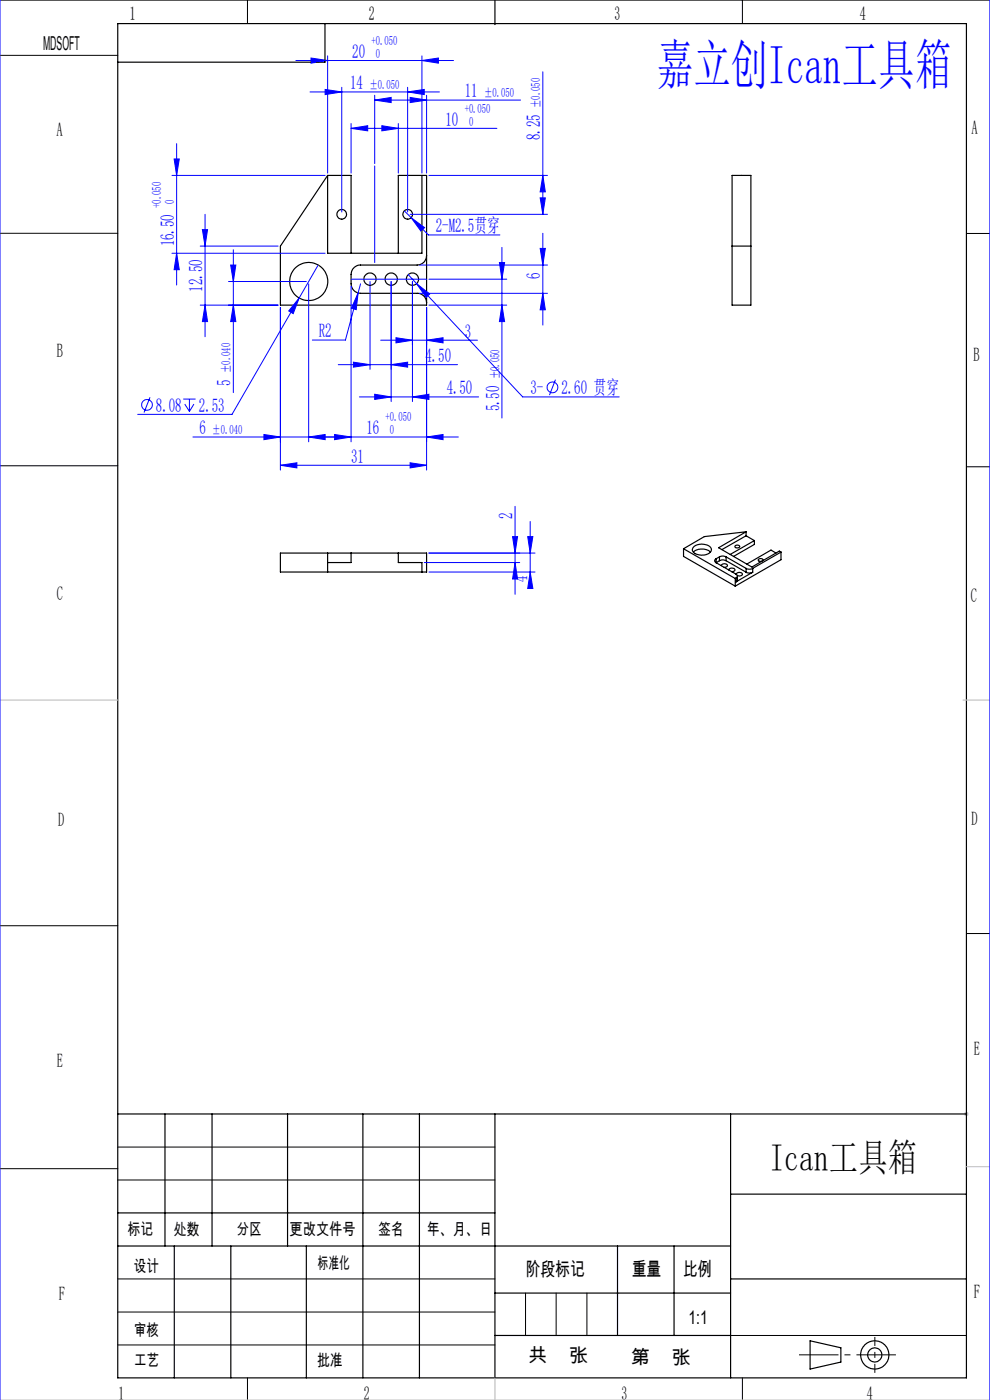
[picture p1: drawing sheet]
<svg xmlns="http://www.w3.org/2000/svg" width="210mm" height="297mm" viewBox="0 0 210 297" stroke-linecap="round" stroke-linejoin="round" font-family="sans-serif">
<g fill="none" stroke="#000" stroke-width=".25">
<path d="M25 5h180v287.3h-180zM68.9 5v8.2h-43.9M105 0v5.2M69.5 37.2l-10 15v12.5h31v-27.5h-6v16.5M69.5 37.2v16.5h20v-16.5M69.5 37.2h5v16.5M155.3 37.2h4v27.5h-4zM90.5 54.2a1.98 1.98 0 0 1-2 2h-12a1.98 1.98 0 0 0-2 2v2a2.04 2.04 0 0 0 2 2h12a1.98 1.98 0 0 1 2 2M155.3 52.2h4M59.5 117.3h31v4.1h-31zM69.5 117.3v4.1M74.5 117.3v2h-5"/>
<path d="M84.5 117.3v2h5v2.1M145 116.4l11 6.3M145 116.4v1.6l11 6.4M147.1 117.1a2.91 2.91 0 0 1 3.6 0M147.1 116.1a2.73 2.73 0 0 1 3.8 .3 1.46 1.46 0 0 1-1.7 1.4 1.84 1.84 0 0 1-2.3-1.3zM151.9 118.5l-.3 .4 .3 .5M151.9 119.4l4.3 2.4 .2 .5-.3 .3M151.9 118.5v.9M152.6 118.1l.5-.1 .9 .1M152.6 119l.5-.2 .9 .2M152.6 118.1l-.7 .4M152.6 119l-.7 .4"/>
<path d="M152.6 118.1v.9M154 118.1l4.3 2.5M154 119l4.3 2.4M154 118.1v.9M156 115.8a.48 .48 0 0 1 .5-.2 .48 .48 0 0 1 .3 .5 .52 .52 0 0 1-.5 .2 .52 .52 0 0 1-.4-.5zM158.3 112.8l-8.9 1-4.4 2.6M158.3 112.8l-5.9 3.4 7.1 4.1 5.8-3.4 .4 .2M158.3 112.8v.9M158.3 113.7l-5.2 2.9M158.3 113.7l1.7 1M160 114.7v.8l-4.4 2.5M160 114.7l-5.1 2.9"/>
<path d="M161.8 119a.49 .49 0 0 0-.4-.6 .49 .49 0 0 0-.5 .3l.1 .3 .6 .1M164.6 117.3l-1.1-.6-5.1 3M165.7 117.1l-6 3.5M165.7 117.1v1.6l-9.7 5.7M153 120a.67 .67 0 0 1 .7-.4 .67 .67 0 0 1 .6 .5l-.7 .3M154.6 120.9a.69 .69 0 0 1 .7-.4 .69 .69 0 0 1 .6 .5l-.7 .3M156 122.7v1.7M156.1 122.6v.8M156.1 122.6l-.1 .1M156.2 121.8a.66 .66 0 0 1 .6-.4 .66 .66 0 0 1 .6 .6l-.5 .2-.5-.1M156.4 122.2v1l-.3 .2M158.3 120.6l.5 .2 .9-.2"/>
<path d="M158.3 121.4l.5 .2 .9-.2M158.3 120.6v.8M159.7 121.4l-3.6 2M159.7 120.6v.8M25 236.3h180M35 236.3v28M45 236.3v28M61 236.3v28M77 236.3v56M89 236.3v56M105 236.3v56M155 236.3v56"/>
<path d="M25 257.3h80M155 253.3h50M25 264.3h130M37 264.3v28M49 264.3v28M65 264.3v28M105 274.3h50M131 264.3v19M143 264.3v19M155 271.3h50M105 283.3h50M171.8 284.4l6.6 1.5v3.1l-6.6 1.4z"/>
<circle cx="65.5" cy="59.7" r="4"/>
<circle cx="72.5" cy="45.5" r="1.03"/>
<circle cx="78.5" cy="59.2" r="1.31"/>
<circle cx="83" cy="59.2" r="1.31"/>
<circle cx="86.5" cy="45.5" r="1.02"/>
<circle cx="87.5" cy="59.2" r="1.31"/>
<circle cx="185.5" cy="287.4" r="3"/>
<circle cx="185.6" cy="287.4" r="1.5"/>
</g>
<g fill="none" stroke="#00f" stroke-width=".21">
<path d="M0 0v297M62.8 12.8h33.4M65.8 19.5h27.4M66 12.3l3.5 .5-3.5 .6zM69 19l3.5 .5-3.5 .6zM69.5 11.8v24.9M72.5 18.5v26.5M86.5 19.5l3.5-.5v1.1zM86.5 18.5v26.5M89.5 12.8l3.5-.5v1.1zM89.5 11.8v24.9M115.1 15.2v30.3"/>
<path d="M210 0v297M36.5 37.2h32.5M36.9 33.7h1.1l-.5 3.5zM37.5 30.5v30M74.5 27.2l3.5-.5v1.1zM74.5 26.2v10.5M74.5 27.2h30.9M79.5 21.2l3.5-.5v1.1zM79.5 20.2v14.5M79.5 35.2v20.5M79.5 21.2h30.9M81 26.7l3.5 .5-3.5 .6z"/>
<path d="M84.5 26.2v10.5M87 20.7l3.5 .5-3.5 .6zM90.5 20.2v16.5M91 37.2h25.1M115.1 37.2l.6 3.5h-1.1zM36.5 53.7h32.5M37.5 53.7l.5 3.5h-1.1zM42.5 52.2h16.5M42.9 48.7h1.1l-.5 3.5zM43.5 45.5v25.9M48.5 59.7h16.5M48.9 56.2h1.1l-.5 3.5z"/>
<path d="M49.5 53v30.3M67.5 56.2l-4 7M74.5 59.2h16M78.5 59.7v18.6M83 59.7v25.5M85.8 44.7l5.1 5.1h15.1M86.6 58.3l1.8 1.9M87 45.5h29.1M87.2 46.2l2.9 2.1-.8 .7zM87.5 59.7v25.5M89 56.2h27.1M91 59.2h16.5"/>
<path d="M105.9 55.7h1.1l-.5 3.5zM106.5 52.5v36.2M114.6 42h1.1l-.6 3.5zM114.6 52.7h1.1l-.6 3.5zM115.1 49.5v19.5M42.5 64.7h16.5M43.5 64.7l.5 3.5h-1.1zM49.5 64.7l.5 3.5h-1.1zM59.5 65.2v34.5M63.5 63.2l-1.3 3.3-1-.5zM63.5 63.2l-14.3 24.7h-20M65.5 60.2v33.5"/>
<path d="M71.8 77.4h25.2M74.5 60.7v33M75 76.8l3.5 .6-3.5 .5zM76 62.2l-.4 3.5-1.1-.3zM76 62.2l-2.7 9.9h-7M76.5 60.2l-.5 2M80.8 72.2h20.5M83 77.4l3.5-.6v1.1zM84 71.6l3.5 .6-3.5 .5zM88.4 60.2l2.8 2.2-.8 .7zM88.4 60.2l22.5 24h20.4M89 62.2h27.1"/>
<path d="M90.5 72.2l3.5-.6v1.1zM90.5 65.2v34.5M91 64.7h16.5M106.5 64.7l.5 3.5h-1.1zM115.1 62.2l.6 3.5h-1.1zM31.8 84.3l-1.2 3.2M38.9 84.7h2.6M39.2 85.7l1 1.6M40.2 84.7v2.6M40.9 92.7h56.3M41.1 85.7l-.9 1.6M56 92.2l3.5 .5-3.5 .6z"/>
<path d="M59.5 98.7l3.5-.5v1.1zM59.5 98.7h31M65.5 92.7l3.5-.5v1.1zM71 92.2l3.5 .5-3.5 .6zM76.2 84.2h25.3M79.5 83.6l3.5 .6-3.5 .5zM87 98.2l3.5 .5-3.5 .6zM87.5 84.2l3.5-.6v1.1zM90.5 92.7l3.5-.5v1.1zM117.8 80.5l-1.2 3.3M90 119.3h20.2M91 117.3h22.5"/>
<path d="M108.7 113.8h1.1l-.5 3.5zM109.3 119.3l.5 3.5h-1.1zM109.3 107.4v18.7M111.9 113.8h1.1l-.5 3.5zM112.5 110.6v14.1M91 121.4h22.5M112.5 121.4l.5 3.4h-1.1z"/>
<circle cx="31.2" cy="85.9" r="1.14"/>
<circle cx="117.2" cy="82.2" r="1.14"/>
</g>
<path d="M204.5 236.3h1M204.6 236l.8 .7M205 235.8v1M205.4 236l-.8 .7M205 247.5h5M0 297h210" fill="none" stroke="#c0c0c0" stroke-width=".21"/>
<path d="M169.5 287.4h20.5" fill="none" stroke="#000" stroke-width=".21" stroke-dasharray="30.5 1.3 1.3 1.3" stroke-dashoffset="22.1" stroke-linecap="butt"/>
<path d="M185.6 283.6v7.6" fill="none" stroke="#000" stroke-width=".21" stroke-dasharray="30.5 1.3 1.3 1.3" stroke-dashoffset="28.6" stroke-linecap="butt"/>
<g fill="none" stroke="#000" stroke-width=".21">
<path d="M0 0h210M0 11.7h25M52.5 0v5M157.5 0v5M0 49.5h25M205 49.5h5M0 98.8h25M205 99h5M0 196.4h25M205 198h5M0 247.9h25M25 243.3h80"/>
<path d="M25 250.3h80M25 278.3h80M25 271.3h80M111.5 274.3v9M118 274.3v9M124.5 274.3v9M25 285.3h80M52.5 292.3v4.7M155 283.3h50M157.5 292.3v4.7"/>
</g>
<path d="M0 148.5h25M204.3 148.5h5.7M105 292.3v4.7" fill="none" stroke="#c0c0c0" stroke-width=".25"/>
<g fill="#00f">
<path d="M87 98.2l3.5 .5-3.5 .6zM59.5 98.7l3.5-.5v1.1zM65.5 92.7l3.5-.5v1.1zM56 92.2l3.5 .5-3.5 .6z"/>
<path d="M69 19l3.5 .5-3.5 .6zM86.5 19.5l3.5-.5v1.1zM74.5 27.2l3.5-.5v1.1zM81 26.7l3.5 .5-3.5 .6zM66 12.3l3.5 .5-3.5 .6zM89.5 12.8l3.5-.5v1.1zM79.5 21.2l3.5-.5v1.1zM87 20.7l3.5 .5-3.5 .6zM71 92.2l3.5 .5-3.5 .6zM90.5 92.7l3.5-.5v1.1zM63.5 63.2l-2.3 2.8 1 .5zM87.2 46.2l2.1 2.8 .8-.7zM88.4 60.2l2 2.9 .8-.7zM84 71.6l3.5 .6-3.5 .5zM90.5 72.2l3.5-.6v1.1zM76 62.2l-1.5 3.2 1.1 .3z"/>
<path d="M75 76.8l3.5 .6-3.5 .5zM83 77.4l3.5-.6v1.1z"/>
<path d="M109.3 119.3l.5 3.5h-1.1zM108.7 113.8h1.1l-.5 3.5z"/>
<path d="M37.5 53.7l.5 3.5h-1.1zM36.9 33.7h1.1l-.5 3.5z"/>
<path d="M111.9 113.8h1.1l-.5 3.5zM112.5 121.4l.5 3.4h-1.1z"/>
<path d="M115.1 37.2l.6 3.5h-1.1zM114.6 42h1.1l-.6 3.5z"/>
<path d="M42.9 48.7h1.1l-.5 3.5zM43.5 64.7l.5 3.5h-1.1zM105.9 55.7h1.1l-.5 3.5zM106.5 64.7l.5 3.5h-1.1zM114.6 52.7h1.1l-.6 3.5zM115.1 62.2l.6 3.5h-1.1zM48.9 56.2h1.1l-.5 3.5zM49.5 64.7l.5 3.5h-1.1z"/>
<path d="M79.5 83.6l3.5 .6-3.5 .5zM87.5 84.2l3.5-.6v1.1z"/>
</g>
<text font-size="11.6" fill="#00f" x="139.4" y="17.9">嘉立创Ican工具箱</text>
<text font-size="8.1" x="163.2" y="248.3">Ican工具箱</text>
<g font-size="4.1">
<text x="27.5" y="4.3">1</text>
<text x="78.3" y="4.3">2</text>
<text x="130.3" y="4.3">3</text>
<text x="182.4" y="4.3">4</text>
<text x="9.1" y="10.5">MDSOFT</text>
<text x="12" y="28.8">A</text>
<text x="206.1" y="28.4">A</text>
<text x="12.1" y="75.8">B</text>
<text x="206.5" y="76.5">B</text>
<text x="12" y="127.4">C</text>
<text x="205.9" y="127.7">C</text>
<text x="12.3" y="175.3">D</text>
<text x="206.1" y="175.1">D</text>
<text x="12" y="226.5">E</text>
<text x="206.6" y="223.9">E</text>
<text x="12.5" y="275.7">F</text>
<text x="111.5" y="270.7">阶段标记</text>
<text x="134" y="270.7">重量</text>
<text x="144.9" y="270.7">比例</text>
<text x="206.6" y="275.3">F</text>
<text x="146" y="280.8">1:1</text>
<text x="112.1" y="288.8">共</text>
<text x="120.7" y="288.8">张</text>
<text x="133.8" y="289.3">第</text>
<text x="142.5" y="289.3">张</text>
<text x="25.1" y="297">1</text>
<text x="77.2" y="297">2</text>
<text x="131.9" y="297">3</text>
<text x="183.8" y="297">4</text>
</g>
<g font-size="4.1" fill="#00f">
<text x="74.7" y="12.3">20</text>
<text x="74.3" y="18.9">14</text>
<text x="98.6" y="20.6">11</text>
<text x="94.5" y="26.6">10</text>
<text x="114.6" y="29.8" transform="rotate(-90 114.6 29.8)">8.25</text>
<text x="36.9" y="52.3" transform="rotate(-90 36.9 52.3)">16.50</text>
<text x="92.5" y="49.3">2-M2.5贯穿</text>
<text x="114.6" y="59.1" transform="rotate(-90 114.6 59.1)">6</text>
<text x="42.9" y="61.9" transform="rotate(-90 42.9 61.9)">12.50</text>
<text x="67.6" y="71.6">R2</text>
<text x="98.6" y="71.6">3</text>
<text x="90.3" y="76.8">4.50</text>
<text x="48.9" y="81.9" transform="rotate(-90 48.9 81.9)">5</text>
<text x="94.8" y="83.6">4.50</text>
<text x="112.5" y="83.6">3-</text>
<text x="119.1" y="83.6">2.60 贯穿</text>
<text x="33.1" y="87.3">8.08</text>
<text x="42.2" y="87.3">2.53</text>
<text x="105.9" y="87.3" transform="rotate(-90 105.9 87.3)">5.50</text>
<text x="42.3" y="92.1">6</text>
<text x="77.7" y="92.1">16</text>
<text x="74.5" y="98.1">31</text>
<text x="108.7" y="110.1" transform="rotate(-90 108.7 110.1)">2</text>
<text x="111.9" y="123.4" transform="rotate(-90 111.9 123.4)">4</text>
</g>
<g font-size="3.5">
<text x="27.1" y="262">标记</text>
<text x="36.9" y="262">处数</text>
<text x="50.2" y="262">分区</text>
<text x="61.4" y="262">更改文件号</text>
<text x="80.3" y="262">签名</text>
<text x="90.5" y="262">年、月、日</text>
<text x="28.4" y="269.8">设计</text>
<text x="67.4" y="269.2">标准化</text>
<text x="28.5" y="283.4">审核</text>
<text x="28.5" y="289.7">工艺</text>
<text x="67.3" y="289.7">批准</text>
</g>
<g font-size="2.7" fill="#00f">
<text x="78.8" y="9.5">+0.050</text>
<text x="79.7" y="12.3">0</text>
<text x="78.3" y="18.9">±0.050</text>
<text x="98.6" y="23.9">+0.050</text>
<text x="102.7" y="20.6">±0.050</text>
<text x="114.6" y="23" transform="rotate(-90 114.6 23)">±0.050</text>
<text x="99.5" y="26.6">0</text>
<text x="34.2" y="44.1" transform="rotate(-90 34.2 44.1)">+0.050</text>
<text x="36.9" y="43.2" transform="rotate(-90 36.9 43.2)">0</text>
<text x="48.9" y="79.2" transform="rotate(-90 48.9 79.2)">±0.040</text>
<text x="105.9" y="80.5" transform="rotate(-90 105.9 80.5)">±0.050</text>
<text x="81.8" y="89.4">+0.050</text>
<text x="45" y="92.1">±0.040</text>
<text x="82.7" y="92.1">0</text>
</g>
</svg>
